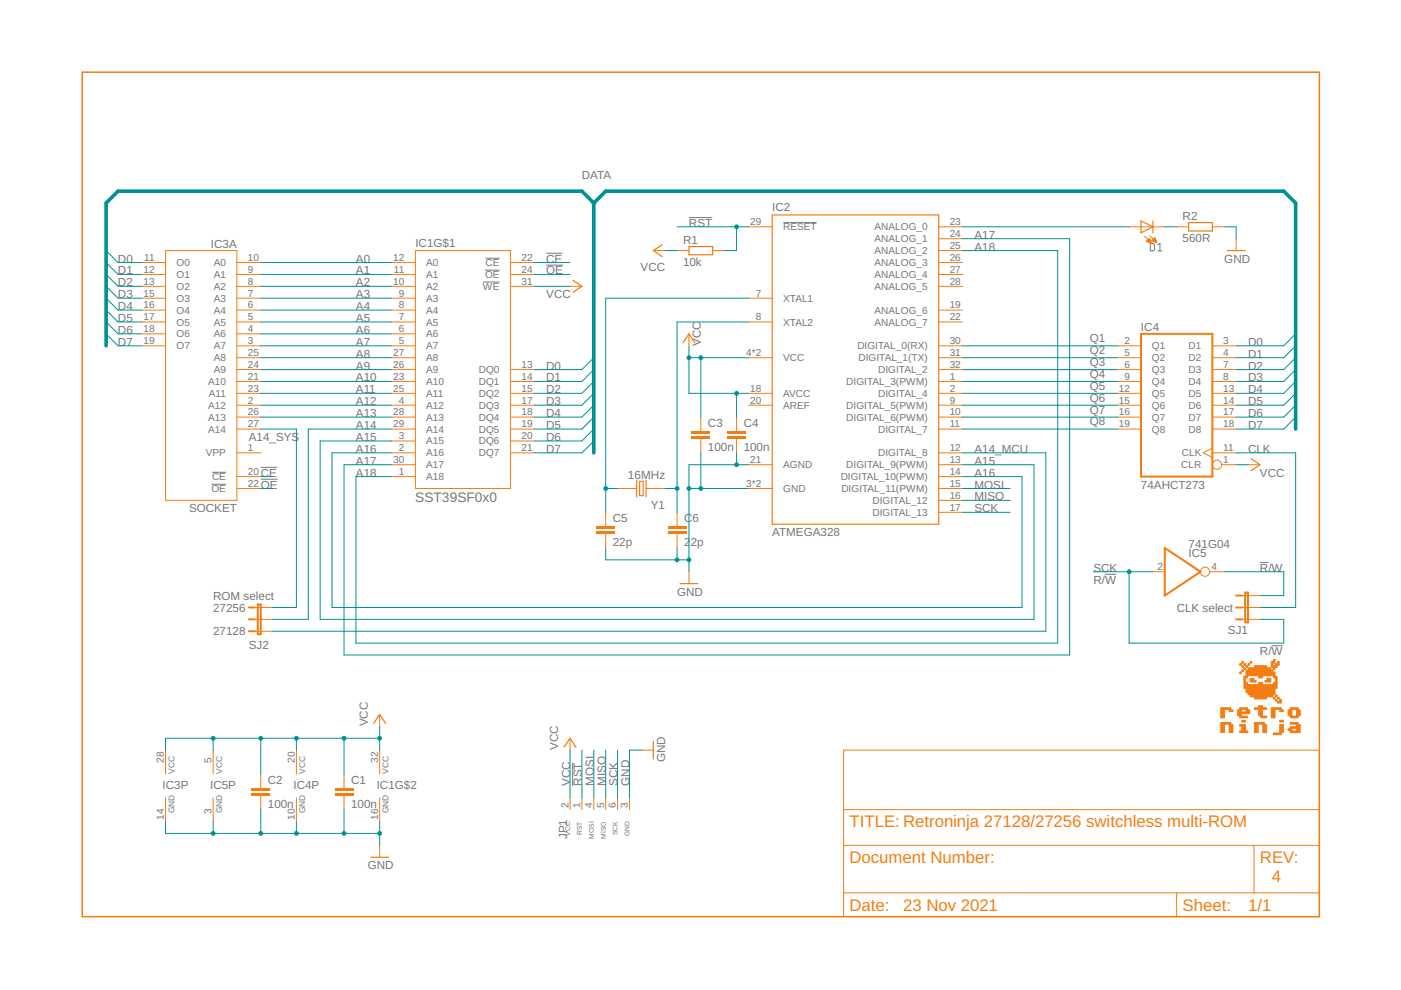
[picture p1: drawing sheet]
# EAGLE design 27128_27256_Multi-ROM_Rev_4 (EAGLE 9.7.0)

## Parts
C1  100n  C-EUC0805  [C0805]
C2  100n  C-EUC0805  [C0805]
C3  100n  C-EUC0805  [C0805]
C4  100n  C-EUC0805  [C0805]
C5  22p  C-EUC0805  [C0805]
C6  22p  C-EUC0805  [C0805]
D1  LED_0805  [LED0805]
IC1  SST39SF0x0  SST39XX040_PLCC_SHORT  [PLCC32_SHORT]
IC2  ATMEGA328  ARDUINO_168_328_TQFP  [TQFP32]
IC3  SOCKET  27C256_DOWNPINS  [DIL28-6_DOWNPINS]
IC4  74AHCT273  74273NS  [SO20]
IC5  741G04  741G04_SOT23  [SOT23-5]
JP1  ICSP_CONNECTOR_TL866_RIGHT2  [HEADER_1X6_RIGHT]
R1  10k  R-EU_R0805  [R0805]
R2  560R  R-EU_R0805  [R0805]
SJ1  JUMPER-3SJ  [SJ-3]
SJ2  JUMPER-3SJ  [SJ-3]
Y1  16MHz  CRYSTAL  [CRYSTAL_SMD-2_7X4X2.3]

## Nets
!CE: IC1.22(!CE) IC3.20(A:!CE)
!OE: IC1.24(!OE) IC3.22(A:!OE)
!R!/W: IC5.4(O) SJ1.3
!RST: IC2.29(!RESET) JP1.1(RST) R1.2
A0: IC1.12(A0) IC3.10(A:A0)
A1: IC1.11(A1) IC3.9(A:A1)
A2: IC1.10(A2) IC3.8(A:A2)
A3: IC1.9(A3) IC3.7(A:A3)
A4: IC1.8(A4) IC3.6(A:A4)
A5: IC1.7(A5) IC3.5(A:A5)
A6: IC1.6(A6) IC3.4(A:A6)
A7: IC1.5(A7) IC3.3(A:A7)
A8: IC1.27(A8) IC3.25(A:A8)
A9: IC1.26(A9) IC3.24(A:A9)
A10: IC1.23(A10) IC3.21(A:A10)
A11: IC1.25(A11) IC3.23(A:A11)
A12: IC1.4(A12) IC3.2(A:A12)
A13: IC1.28(A13) IC3.26(A:A13)
A14: IC1.29(A14) SJ2.2
A14_MCU: IC2.12(DIGITAL_8) SJ2.1
A14_SYS: IC3.27(A:A14) SJ2.3
A15: IC1.3(A15) IC2.13(DIGITAL_9(PWM))
A16: IC1.2(A16) IC2.14(DIGITAL_10(PWM))
A17: IC1.30(A17) IC2.24(ANALOG_1)
A18: IC1.1(A18) IC2.25(ANALOG_2)
CLK: IC4.11(CLK) SJ1.2
D0: IC1.13(DQ0) IC3.11(A:O0) IC4.3(D1)
D1: IC1.14(DQ1) IC3.12(A:O1) IC4.4(D2)
D2: IC1.15(DQ2) IC3.13(A:O2) IC4.7(D3)
D3: IC1.17(DQ3) IC3.15(A:O3) IC4.8(D4)
D4: IC1.18(DQ4) IC3.16(A:O4) IC4.13(D5)
D5: IC1.19(DQ5) IC3.17(A:O5) IC4.14(D6)
D6: IC1.20(DQ6) IC3.18(A:O6) IC4.17(D7)
D7: IC1.21(DQ7) IC3.19(A:O7) IC4.18(D8)
GND: C1.2 C2.2 C3.2 C4.2 C5.2 C6.2 IC1.16(GND) IC2.3(GND) IC2.5(GND) IC2.21(AGND) IC3.14(P:GND) IC4.10(GND) IC5.3(GND) JP1.3(GND) R2.2
MISO: IC2.16(DIGITAL_12) JP1.5(MISO)
MOSI: IC2.15(DIGITAL_11(PWM)) JP1.4(MOSI)
N$16: C6.1 IC2.8(XTAL2) Y1.1
N$17: C5.1 IC2.7(XTAL1) Y1.2
N$25: D1.A IC2.23(ANALOG_0)
N$26: D1.C R2.1
Q1: IC2.30(DIGITAL_0(RX)) IC4.2(Q1)
Q2: IC2.31(DIGITAL_1(TX)) IC4.5(Q2)
Q3: IC2.32(DIGITAL_2) IC4.6(Q3)
Q4: IC2.1(DIGITAL_3(PWM)) IC4.9(Q4)
Q5: IC2.2(DIGITAL_4) IC4.12(Q5)
Q6: IC2.9(DIGITAL_5(PWM)) IC4.15(Q6)
Q7: IC2.10(DIGITAL_6(PWM)) IC4.16(Q7)
Q8: IC2.11(DIGITAL_7) IC4.19(Q8)
SCK: IC2.17(DIGITAL_13) IC5.2(I) JP1.6(SCK) SJ1.1
VCC: C1.1 C2.1 C3.1 C4.1 IC1.31(!WE) IC1.32(VCC) IC2.4(VCC) IC2.6(VCC) IC2.18(AVCC) IC3.28(P:VCC) IC4.1(CLR) IC4.20(VCC) IC5.5(VCC) JP1.2(VCC) R1.1
Unconnected: IC2.19(ANALOG_6) IC2.20(AREF) IC2.22(ANALOG_7) IC2.26(ANALOG_3) IC2.27(ANALOG_4) IC2.28(ANALOG_5)

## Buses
DATA:D[0..7]

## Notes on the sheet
- R/!W
- ROM select
- 27256 | CLK select
- 27128
- R/!W
- Retroninja 27128/27256 switchless multi-ROM
- 4
- 23 Nov 2021

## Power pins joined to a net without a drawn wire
VPP: IC3.1(A:VPP)
